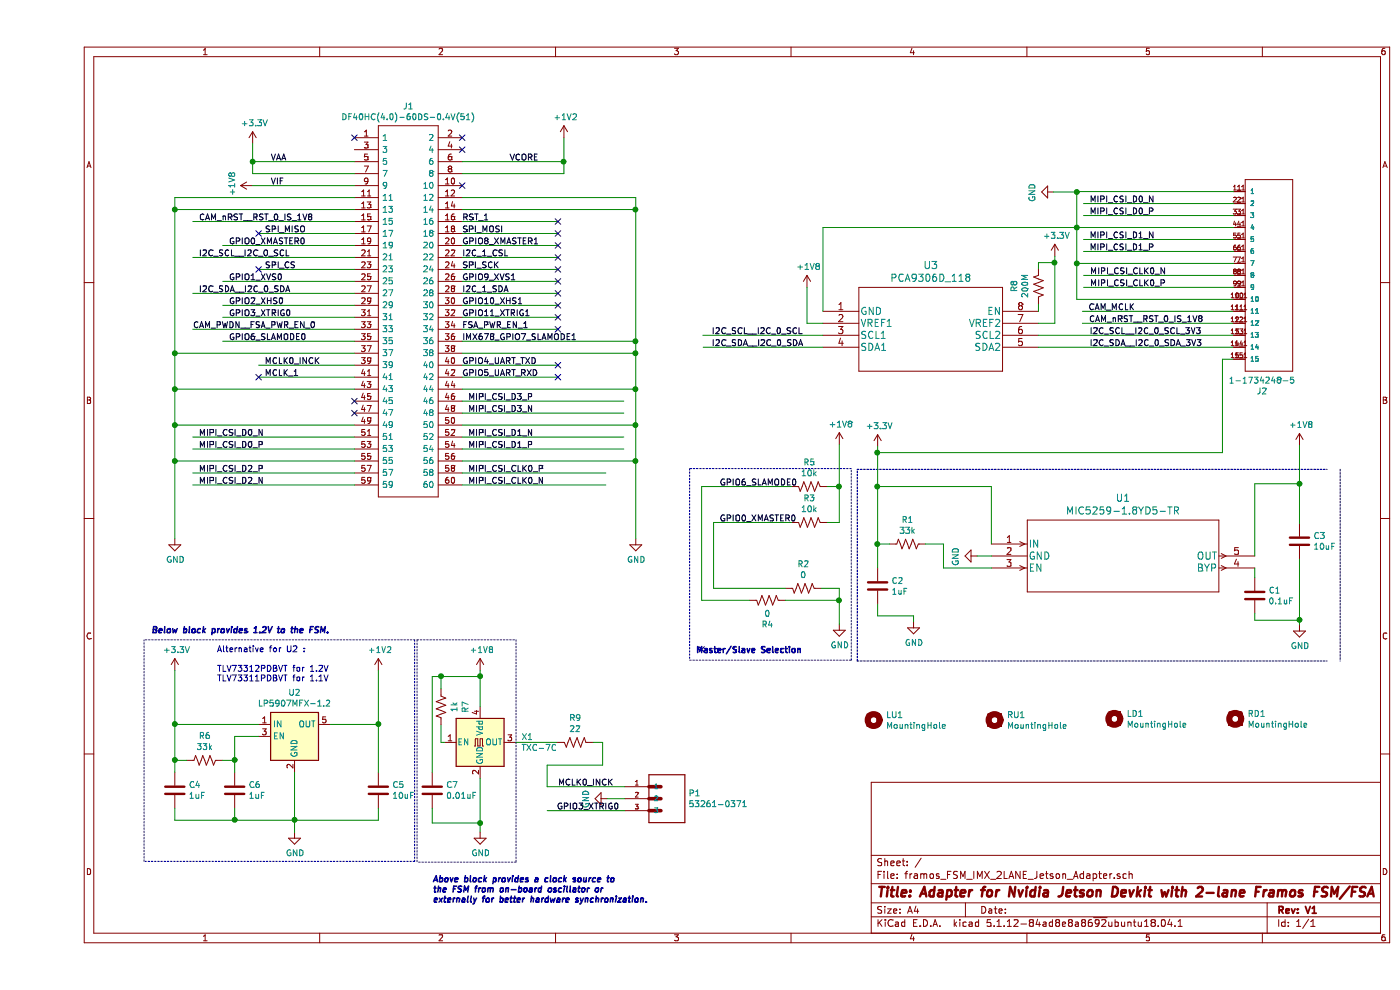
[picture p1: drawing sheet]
EESchema Schematic File Version 4
EELAYER 30 0
EELAYER END
$Descr A4 11693 8268
encoding utf-8
Sheet 1 1
Title "Adapter for Nvidia Jetson Devkit with 2-lane Framos FSM/FSA"
Date ""
Rev "V1"
Comp ""
Comment1 ""
Comment2 ""
Comment3 ""
Comment4 ""
$EndDescr
Text Label 8790 1700 0    50   ~ 0
MIPI_CSI_D0_N
Text Label 8790 1800 0    50   ~ 0
MIPI_CSI_D0_P
Connection ~ 5000 2950
Connection ~ 5000 3550
$Comp
L power:GND #PWR0101
U 1 1
P 8490 1605
F 0 "#PWR0101" H 8490 1355 50  0001 C CNN
F 1 "GND" H 8495 1432 50  0000 C CNN
F 2 "" H 8490 1605 50  0001 C CNN
F 3 "" H 8490 1605 50  0001 C CNN
	1    8490 1605
	0    1    1    0   
$EndComp
$Comp
L power:GND #PWR0103
U 1 1
P 5000 4500
F 0 "#PWR0103" H 5000 4250 50  0001 C CNN
F 1 "GND" H 5005 4327 50  0000 C CNN
F 2 "" H 5000 4500 50  0001 C CNN
F 3 "" H 5000 4500 50  0001 C CNN
	1    5000 4500
	1    0    0    -1  
$EndComp
$Comp
L power:GND #PWR0104
U 1 1
P 1150 4500
F 0 "#PWR0104" H 1150 4250 50  0001 C CNN
F 1 "GND" H 1155 4327 50  0000 C CNN
F 2 "" H 1150 4500 50  0001 C CNN
F 3 "" H 1150 4500 50  0001 C CNN
	1    1150 4500
	1    0    0    -1  
$EndComp
Text Label 8785 2700 0    50   ~ 0
CAM_nRST__RST_0_IS_1V8
Text Label 8780 2600 0    50   ~ 0
CAM_MCLK
Wire Wire Line
	3550 2050 4350 2050
Wire Wire Line
	3550 2250 4350 2250
Wire Wire Line
	3550 1950 4350 1950
Wire Wire Line
	3550 2150 4350 2150
Wire Wire Line
	3550 2550 4350 2550
Wire Wire Line
	3550 2750 4350 2750
Wire Wire Line
	3550 2650 4350 2650
Wire Wire Line
	2650 3150 1850 3150
Wire Wire Line
	1800 1200 1800 1350
Wire Wire Line
	1800 1450 1800 1350
Connection ~ 1800 1350
Wire Wire Line
	3550 1350 4400 1350
Wire Wire Line
	4400 1450 4400 1350
Wire Wire Line
	4400 1450 3550 1450
Wire Wire Line
	1150 1650 1150 1750
Wire Wire Line
	1150 1750 1150 2950
Connection ~ 1150 1750
Connection ~ 1150 2950
Wire Wire Line
	1150 2950 1150 3250
Connection ~ 1150 3250
Wire Wire Line
	1150 3250 1150 3550
Connection ~ 1150 3850
Wire Wire Line
	1150 3850 1150 4500
Connection ~ 1150 3550
Wire Wire Line
	1150 3550 1150 3850
Wire Wire Line
	5000 1650 5000 1750
Connection ~ 5000 1750
Wire Wire Line
	5000 1750 5000 2850
Connection ~ 5000 3250
Wire Wire Line
	5000 3250 5000 3550
Wire Wire Line
	5000 3550 5000 3850
Connection ~ 5000 3850
Wire Wire Line
	3550 2350 4350 2350
Wire Wire Line
	3550 2450 4350 2450
Text Label 1350 1850 0    50   ~ 0
CAM_nRST__RST_0_IS_1V8
Text Label 3550 1850 0    50   ~ 0
RST_1
Text Label 1900 1950 0    50   ~ 0
SPI_MISO
Text Label 3550 1950 0    50   ~ 0
SPI_MOSI
Text Label 1600 2050 0    50   ~ 0
GPIO0_XMASTER0
Text Label 3550 2050 0    50   ~ 0
GPIO8_XMASTER1
Text Label 1350 2150 0    50   ~ 0
I2C_SCL__I2C_0_SCL
Text Label 3550 2150 0    50   ~ 0
I2C_1_CSL
Text Label 1900 2250 0    50   ~ 0
SPI_CS
Text Label 3550 2250 0    50   ~ 0
SPI_SCK
Text Label 1600 2350 0    50   ~ 0
GPIO1_XVS0
Text Label 3550 2350 0    50   ~ 0
GPIO9_XVS1
Text Label 1350 2450 0    50   ~ 0
I2C_SDA__I2C_0_SDA
Text Label 3550 2450 0    50   ~ 0
I2C_1_SDA
Text Label 3550 2550 0    50   ~ 0
GPIO10_XHS1
Text Label 3550 2650 0    50   ~ 0
GPIO11_XTRIG1
Text Label 1300 2750 0    50   ~ 0
CAM_PWDN__FSA_PWR_EN_0
Text Label 3550 2750 0    50   ~ 0
FSA_PWR_EN_1
Text Label 3550 2850 0    50   ~ 0
IMX678_GPIO7_SLAMODE1
Wire Wire Line
	5000 2950 5000 3250
Wire Wire Line
	3550 3050 4350 3050
Wire Wire Line
	3550 3150 4350 3150
Text Label 3550 3150 0    50   ~ 0
GPIO5_UART_RXD
Text Label 3550 3050 0    50   ~ 0
GPIO4_UART_TXD
Text Label 1900 3150 0    50   ~ 0
MCLK_1
Text Label 1350 3650 0    50   ~ 0
MIPI_CSI_D0_N
Text Label 1350 3750 0    50   ~ 0
MIPI_CSI_D0_P
Text Label 3600 3950 0    50   ~ 0
MIPI_CSI_CLK0_P
Text Label 3600 4050 0    50   ~ 0
MIPI_CSI_CLK0_N
NoConn ~ 1850 3150
Wire Wire Line
	1150 1750 2650 1750
Wire Wire Line
	1300 1850 2650 1850
Wire Wire Line
	1150 2950 2650 2950
Wire Wire Line
	1150 3250 2650 3250
Wire Wire Line
	1150 3550 2650 3550
Wire Wire Line
	1150 3850 2650 3850
Wire Wire Line
	1300 3650 2650 3650
Wire Wire Line
	1300 3750 2650 3750
Wire Wire Line
	3550 1850 4350 1850
Wire Wire Line
	8740 1700 9990 1700
Wire Wire Line
	8740 1800 9990 1800
Wire Wire Line
	1300 2750 2650 2750
Wire Wire Line
	1300 2150 2650 2150
Wire Wire Line
	1300 2450 2650 2450
NoConn ~ 4350 1850
NoConn ~ 1850 1950
NoConn ~ 4350 1950
NoConn ~ 4350 2250
NoConn ~ 1850 2250
NoConn ~ 4350 2750
NoConn ~ 4350 2150
NoConn ~ 4350 2450
NoConn ~ 4350 2050
NoConn ~ 4350 2350
NoConn ~ 4350 2550
NoConn ~ 4350 2650
NoConn ~ 4350 3050
NoConn ~ 4350 3150
Wire Wire Line
	2650 2250 1850 2250
Wire Wire Line
	2650 1950 1850 1950
Wire Wire Line
	2650 2350 1550 2350
Text Label 1600 2850 0    50   ~ 0
GPIO6_SLAMODE0
Text Label 1600 2650 0    50   ~ 0
GPIO3_XTRIG0
Text Label 1600 2550 0    50   ~ 0
GPIO2_XHS0
Wire Wire Line
	2650 2550 1550 2550
Wire Wire Line
	2650 2650 1550 2650
Wire Wire Line
	2650 2850 1550 2850
Wire Wire Line
	2650 2050 1550 2050
$Comp
L power:GND #PWR0117
U 1 1
P 2150 6950
F 0 "#PWR0117" H 2150 6700 50  0001 C CNN
F 1 "GND" H 2155 6777 50  0000 C CNN
F 2 "" H 2150 6950 50  0001 C CNN
F 3 "" H 2150 6950 50  0001 C CNN
	1    2150 6950
	1    0    0    -1  
$EndComp
$Comp
L power:+3.3V #PWR0118
U 1 1
P 1150 5600
F 0 "#PWR0118" H 1150 5450 50  0001 C CNN
F 1 "+3.3V" H 1165 5773 50  0000 C CNN
F 2 "" H 1150 5600 50  0001 C CNN
F 3 "" H 1150 5600 50  0001 C CNN
	1    1150 5600
	1    0    0    -1  
$EndComp
$Comp
L Device:R_US R6
U 1 1
P 1400 6350
F 0 "R6" V 1195 6350 50  0000 C CNN
F 1 "33k" V 1286 6350 50  0000 C CNN
F 2 "Resistor_SMD:R_0603_1608Metric" V 1440 6340 50  0001 C CNN
F 3 "~" H 1400 6350 50  0001 C CNN
	1    1400 6350
	0    1    1    0   
$EndComp
$Comp
L Regulator_Linear:LP5907MFX-1.2 U2
U 1 1
P 2150 6150
F 0 "U2" H 2150 6517 50  0000 C CNN
F 1 "LP5907MFX-1.2" H 2150 6426 50  0000 C CNN
F 2 "Package_TO_SOT_SMD:SOT-23-5" H 2150 6500 50  0001 C CNN
F 3 "http://www.ti.com/lit/ds/symlink/lp5907.pdf" H 2150 6650 50  0001 C CNN
	1    2150 6150
	1    0    0    -1  
$EndComp
Wire Wire Line
	1650 6350 1650 6150
Wire Wire Line
	1650 6150 1850 6150
Wire Wire Line
	2150 6450 2150 6850
Wire Wire Line
	1550 6350 1650 6350
Wire Wire Line
	1250 6350 1150 6350
Wire Wire Line
	1850 6050 1150 6050
$Comp
L Device:C C4
U 1 1
P 1150 6600
F 0 "C4" H 1265 6646 50  0000 L CNN
F 1 "1uF" H 1265 6555 50  0000 L CNN
F 2 "Capacitor_SMD:C_0603_1608Metric" H 1188 6450 50  0001 C CNN
F 3 "~" H 1150 6600 50  0001 C CNN
	1    1150 6600
	1    0    0    -1  
$EndComp
Wire Wire Line
	1150 6750 1150 6850
Wire Wire Line
	1150 6350 1150 6450
Connection ~ 1150 6350
Wire Wire Line
	1150 6850 1650 6850
Wire Wire Line
	2150 6850 2150 6950
Connection ~ 2150 6850
$Comp
L Device:C C6
U 1 1
P 1650 6600
F 0 "C6" H 1765 6646 50  0000 L CNN
F 1 "1uF" H 1765 6555 50  0000 L CNN
F 2 "Capacitor_SMD:C_0603_1608Metric" H 1688 6450 50  0001 C CNN
F 3 "~" H 1650 6600 50  0001 C CNN
	1    1650 6600
	1    0    0    -1  
$EndComp
Wire Wire Line
	1650 6450 1650 6350
Connection ~ 1650 6350
Wire Wire Line
	1650 6750 1650 6850
Connection ~ 1650 6850
Wire Wire Line
	1650 6850 2150 6850
$Comp
L Device:C C5
U 1 1
P 2850 6600
F 0 "C5" H 2965 6646 50  0000 L CNN
F 1 "10uF" H 2965 6555 50  0000 L CNN
F 2 "Capacitor_SMD:C_0603_1608Metric" H 2888 6450 50  0001 C CNN
F 3 "~" H 2850 6600 50  0001 C CNN
	1    2850 6600
	1    0    0    -1  
$EndComp
Wire Wire Line
	2850 6750 2850 6850
$Comp
L power:+1V2 #PWR0119
U 1 1
P 2850 5600
F 0 "#PWR0119" H 2850 5450 50  0001 C CNN
F 1 "+1V2" H 2865 5773 50  0000 C CNN
F 2 "" H 2850 5600 50  0001 C CNN
F 3 "" H 2850 5600 50  0001 C CNN
	1    2850 5600
	1    0    0    -1  
$EndComp
Wire Wire Line
	3550 3950 4750 3950
Wire Wire Line
	3550 4050 4750 4050
Wire Wire Line
	3550 3850 5000 3850
Wire Wire Line
	3550 3550 5000 3550
Wire Wire Line
	3550 3250 5000 3250
Wire Wire Line
	3550 2950 5000 2950
Wire Wire Line
	3550 1750 5000 1750
Text Notes 1500 5700 0    50   ~ 0
Alternative for U2 :\n\nTLV73312PDBVT for 1.2V\nTLV73311PDBVT for 1.1V
Text Label 1900 3050 0    50   ~ 0
MCLK0_INCK
Wire Wire Line
	2650 3050 1850 3050
Wire Wire Line
	2450 6050 2850 6050
Wire Wire Line
	2850 6050 2850 6450
Wire Wire Line
	2850 6850 2150 6850
Wire Wire Line
	2650 1450 1800 1450
Wire Wire Line
	1800 1350 2650 1350
$Comp
L power:+3.3V #PWR0121
U 1 1
P 1800 1200
F 0 "#PWR0121" H 1800 1050 50  0001 C CNN
F 1 "+3.3V" H 1815 1373 50  0000 C CNN
F 2 "" H 1800 1200 50  0001 C CNN
F 3 "" H 1800 1200 50  0001 C CNN
	1    1800 1200
	1    0    0    -1  
$EndComp
$Comp
L power:+1V2 #PWR0122
U 1 1
P 4400 1150
F 0 "#PWR0122" H 4400 1000 50  0001 C CNN
F 1 "+1V2" H 4415 1323 50  0000 C CNN
F 2 "" H 4400 1150 50  0001 C CNN
F 3 "" H 4400 1150 50  0001 C CNN
	1    4400 1150
	1    0    0    -1  
$EndComp
Wire Wire Line
	4400 1150 4400 1350
NoConn ~ 3550 1550
Wire Wire Line
	2850 5600 2850 6050
Connection ~ 2850 6050
Wire Wire Line
	1150 6350 1150 6050
Wire Wire Line
	1150 5600 1150 6050
Connection ~ 1150 6050
Wire Notes Line
	895  7195 895  5345
$Comp
L power:GND #PWR0123
U 1 1
P 3700 6950
F 0 "#PWR0123" H 3700 6700 50  0001 C CNN
F 1 "GND" H 3705 6777 50  0000 C CNN
F 2 "" H 3700 6950 50  0001 C CNN
F 3 "" H 3700 6950 50  0001 C CNN
	1    3700 6950
	1    0    0    -1  
$EndComp
Text Notes 950  5300 0    50   Italic 10
Below block provides 1.2V to the FSM.
Text Notes 3300 7550 0    50   Italic 10
Above block provides a clock source to\nthe FSM from on-board oscillator or \nexternally for better hardware synchronization.
$Comp
L power:GND #PWR0124
U 1 1
P 4760 6670
F 0 "#PWR0124" H 4760 6420 50  0001 C CNN
F 1 "GND" H 4765 6497 50  0000 C CNN
F 2 "" H 4760 6670 50  0001 C CNN
F 3 "" H 4760 6670 50  0001 C CNN
	1    4760 6670
	0    1    1    0   
$EndComp
Text Label 4340 6770 0    50   ~ 0
GPIO3_XTRIG0
$Comp
L power:+1V8 #PWR0125
U 1 1
P 3700 5600
F 0 "#PWR0125" H 3700 5450 50  0001 C CNN
F 1 "+1V8" H 3715 5773 50  0000 C CNN
F 2 "" H 3700 5600 50  0001 C CNN
F 3 "" H 3700 5600 50  0001 C CNN
	1    3700 5600
	1    0    0    -1  
$EndComp
Text Label 5700 4065 0    50   ~ 0
GPIO6_SLAMODE0
Wire Wire Line
	5550 5015 5950 5015
Wire Wire Line
	5550 4065 6300 4065
Wire Wire Line
	5550 4065 5550 5015
Wire Wire Line
	5650 4365 6300 4365
Text Label 5700 4365 0    50   ~ 0
GPIO0_XMASTER0
Wire Wire Line
	6700 4365 6600 4365
Wire Wire Line
	6700 4065 6700 4365
Connection ~ 6700 4065
Wire Wire Line
	6700 4065 6600 4065
Wire Wire Line
	6700 3715 6700 4065
Wire Wire Line
	5650 4365 5650 4915
$Comp
L Device:R_US R3
U 1 1
P 6450 4365
F 0 "R3" V 6245 4365 50  0000 C CNN
F 1 "10k" V 6336 4365 50  0000 C CNN
F 2 "Resistor_SMD:R_0603_1608Metric" V 6490 4355 50  0001 C CNN
F 3 "~" H 6450 4365 50  0001 C CNN
	1    6450 4365
	0    -1   1    0   
$EndComp
$Comp
L Device:R_US R5
U 1 1
P 6450 4065
F 0 "R5" V 6245 4065 50  0000 C CNN
F 1 "10k" V 6336 4065 50  0000 C CNN
F 2 "Resistor_SMD:R_0603_1608Metric" V 6490 4055 50  0001 C CNN
F 3 "~" H 6450 4065 50  0001 C CNN
	1    6450 4065
	0    -1   1    0   
$EndComp
Wire Wire Line
	6700 5015 6700 5215
Connection ~ 6700 5015
Wire Wire Line
	6700 4915 6700 5015
Wire Wire Line
	6550 4915 6700 4915
$Comp
L power:+1V8 #PWR0126
U 1 1
P 6700 3715
F 0 "#PWR0126" H 6700 3565 50  0001 C CNN
F 1 "+1V8" H 6715 3888 50  0000 C CNN
F 2 "" H 6700 3715 50  0001 C CNN
F 3 "" H 6700 3715 50  0001 C CNN
	1    6700 3715
	1    0    0    -1  
$EndComp
$Comp
L power:GND #PWR0127
U 1 1
P 6700 5215
F 0 "#PWR0127" H 6700 4965 50  0001 C CNN
F 1 "GND" H 6705 5042 50  0000 C CNN
F 2 "" H 6700 5215 50  0001 C CNN
F 3 "" H 6700 5215 50  0001 C CNN
	1    6700 5215
	1    0    0    -1  
$EndComp
Wire Notes Line
	6800 3915 5450 3915
Wire Notes Line
	5450 3915 5450 5515
Wire Notes Line
	5450 5515 6800 5515
Wire Notes Line
	6800 5515 6800 3915
Text Notes 5500 5465 0    50   ~ 10
Master/Slave Selection
Wire Wire Line
	1150 1650 2650 1650
Wire Wire Line
	3550 1650 5000 1650
Wire Wire Line
	4910 6670 4760 6670
Text Label 4350 6570 0    50   ~ 0
MCLK0_INCK
Wire Wire Line
	3550 3750 4900 3750
Wire Wire Line
	3550 3650 4900 3650
Text Label 3600 3750 0    50   ~ 0
MIPI_CSI_D1_P
Text Label 3600 3650 0    50   ~ 0
MIPI_CSI_D1_N
Text Label 8790 2000 0    50   ~ 0
MIPI_CSI_D1_N
Text Label 8790 2100 0    50   ~ 0
MIPI_CSI_D1_P
Wire Wire Line
	8740 2000 9990 2000
Wire Wire Line
	8740 2100 9990 2100
$Comp
L power:+1V8 #PWR0128
U 1 1
P 1800 1550
F 0 "#PWR0128" H 1800 1400 50  0001 C CNN
F 1 "+1V8" H 1815 1723 50  0000 C CNN
F 2 "" H 1800 1550 50  0001 C CNN
F 3 "" H 1800 1550 50  0001 C CNN
	1    1800 1550
	0    -1   -1   0   
$EndComp
Wire Wire Line
	1800 1550 2650 1550
Text Label 1950 1550 0    50   ~ 0
VIF
Wire Wire Line
	3550 2850 5000 2850
Connection ~ 5000 2850
Wire Wire Line
	5000 2850 5000 2950
NoConn ~ 2650 3350
NoConn ~ 2650 3450
Wire Wire Line
	3550 3350 4900 3350
Wire Wire Line
	3550 3450 4900 3450
Text Label 3600 3350 0    50   ~ 0
MIPI_CSI_D3_P
Text Label 3600 3450 0    50   ~ 0
MIPI_CSI_D3_N
Wire Wire Line
	2650 3950 1300 3950
Wire Wire Line
	2650 4050 1300 4050
Text Label 1350 3950 0    50   ~ 0
MIPI_CSI_D2_P
Text Label 1350 4050 0    50   ~ 0
MIPI_CSI_D2_N
$Comp
L Device:C C7
U 1 1
P 3300 6600
F 0 "C7" H 3415 6646 50  0000 L CNN
F 1 "0.01uF" H 3415 6555 50  0000 L CNN
F 2 "Capacitor_SMD:C_0603_1608Metric" H 3338 6450 50  0001 C CNN
F 3 "~" H 3300 6600 50  0001 C CNN
	1    3300 6600
	1    0    0    -1  
$EndComp
Wire Notes Line
	3155 7195 905  7195
Wire Notes Line
	3155 5345 3155 7195
Wire Notes Line
	905  5345 3155 5345
$Comp
L Oscillator:TXC-7C X1
U 1 1
P 3700 6200
F 0 "X1" H 4044 6246 50  0000 L CNN
F 1 "TXC-7C" H 4044 6155 50  0000 L CNN
F 2 "Oscillator:Oscillator_SMD_TXC_7C-4Pin_5.0x3.2mm" H 4400 5850 50  0001 C CNN
F 3 "http://www.txccorp.com/download/products/osc/7C_o.pdf" H 3600 6200 50  0001 C CNN
	1    3700 6200
	1    0    0    -1  
$EndComp
Wire Wire Line
	3300 6450 3300 5650
Wire Wire Line
	3700 5600 3700 5650
Connection ~ 3700 5650
Wire Wire Line
	3700 5650 3700 5900
Wire Wire Line
	3300 5650 3375 5650
$Comp
L Device:R_US R7
U 1 1
P 3375 5905
F 0 "R7" V 3170 5905 50  0000 C CNN
F 1 "1k" V 3261 5905 50  0000 C CNN
F 2 "Resistor_SMD:R_0603_1608Metric" V 3415 5895 50  0001 C CNN
F 3 "~" H 3375 5905 50  0001 C CNN
	1    3375 5905
	-1   0    0    1   
$EndComp
Wire Wire Line
	3375 6055 3375 6200
Wire Wire Line
	3375 6200 3400 6200
Wire Wire Line
	3375 5755 3375 5650
Connection ~ 3375 5650
Wire Wire Line
	3375 5650 3700 5650
Wire Wire Line
	3700 6500 3700 6875
Wire Wire Line
	3300 6750 3300 6875
Wire Wire Line
	3300 6875 3700 6875
Connection ~ 3700 6875
Wire Wire Line
	3700 6875 3700 6950
Wire Notes Line
	4000 7200 3175 7200
Wire Notes Line
	3175 5345 3175 7200
$Comp
L Device:R_US R4
U 1 1
P 6100 5015
F 0 "R4" V 5895 5015 50  0000 C CNN
F 1 "0" V 5986 5015 50  0000 C CNN
F 2 "Resistor_SMD:R_0603_1608Metric" V 6140 5005 50  0001 C CNN
F 3 "~" H 6100 5015 50  0001 C CNN
	1    6100 5015
	0    1    -1   0   
$EndComp
$Comp
L Device:R_US R2
U 1 1
P 6400 4915
F 0 "R2" V 6195 4915 50  0000 C CNN
F 1 "0" V 6286 4915 50  0000 C CNN
F 2 "Resistor_SMD:R_0603_1608Metric" V 6440 4905 50  0001 C CNN
F 3 "~" H 6400 4915 50  0001 C CNN
	1    6400 4915
	0    -1   1    0   
$EndComp
Wire Wire Line
	5650 4915 6250 4915
Wire Wire Line
	6250 5015 6700 5015
$Comp
L Mechanical:MountingHole LU1
U 1 1
P 6990 6015
F 0 "LU1" H 7090 6061 50  0000 L CNN
F 1 "MountingHole" H 7090 5970 50  0000 L CNN
F 2 "MountingHole:MountingHole_2.2mm_M2_ISO14580_Pad" H 6990 6015 50  0001 C CNN
F 3 "~" H 6990 6015 50  0001 C CNN
	1    6990 6015
	1    0    0    -1  
$EndComp
$Comp
L Mechanical:MountingHole RU1
U 1 1
P 8000 6015
F 0 "RU1" H 8100 6061 50  0000 L CNN
F 1 "MountingHole" H 8100 5970 50  0000 L CNN
F 2 "MountingHole:MountingHole_2.2mm_M2_ISO14580_Pad" H 8000 6015 50  0001 C CNN
F 3 "~" H 8000 6015 50  0001 C CNN
	1    8000 6015
	1    0    0    -1  
$EndComp
$Comp
L Mechanical:MountingHole LD1
U 1 1
P 9000 6005
F 0 "LD1" H 9100 6051 50  0000 L CNN
F 1 "MountingHole" H 9100 5960 50  0000 L CNN
F 2 "MountingHole:MountingHole_2.2mm_M2_ISO14580_Pad" H 9000 6005 50  0001 C CNN
F 3 "~" H 9000 6005 50  0001 C CNN
	1    9000 6005
	1    0    0    -1  
$EndComp
$Comp
L Mechanical:MountingHole RD1
U 1 1
P 10010 6005
F 0 "RD1" H 10110 6051 50  0000 L CNN
F 1 "MountingHole" H 10110 5960 50  0000 L CNN
F 2 "MountingHole:MountingHole_2.2mm_M2_ISO14580_Pad" H 10010 6005 50  0001 C CNN
F 3 "~" H 10010 6005 50  0001 C CNN
	1    10010 6005
	1    0    0    -1  
$EndComp
$Comp
L 1-1734248-5:1-1734248-5 J2
U 1 1
P 10290 2300
F 0 "J2" H 10232 1334 50  0000 C CNN
F 1 "1-1734248-5" H 10232 1425 50  0000 C CNN
F 2 "footprints:TE_1-1734248-5" H 10290 2300 50  0001 L BNN
F 3 "1-1734248-5" H 10290 2300 50  0001 L BNN
F 4 "https://www.te.com/usa-en/product-1-1734248-5.html?te_bu=Cor&te_type=disp&te_campaign=seda_glo_cor-seda-global-disp-prtnr-fy19-seda-model-bom-cta_sma-317_1&elqCampaignId=32493" H 10290 2300 50  0001 L BNN "Field4"
	1    10290 2300
	1    0    0    -1  
$EndComp
Wire Wire Line
	9990 1600 8685 1600
Wire Wire Line
	9990 1900 8685 1900
Wire Wire Line
	8685 1600 8685 1605
Connection ~ 8685 1900
Wire Wire Line
	8685 1900 8685 2200
Wire Wire Line
	9990 2200 8685 2200
Connection ~ 8685 2200
Wire Wire Line
	8685 2200 8685 2500
Wire Wire Line
	9990 2500 8685 2500
Text Label 8795 2400 0    50   ~ 0
MIPI_CSI_CLK0_P
Text Label 8795 2300 0    50   ~ 0
MIPI_CSI_CLK0_N
Wire Wire Line
	9990 2300 8740 2300
Wire Wire Line
	9990 2400 8740 2400
Wire Wire Line
	9990 2600 8730 2600
Wire Wire Line
	9990 2700 8730 2700
Wire Wire Line
	8685 1605 8490 1605
Connection ~ 8685 1605
Wire Wire Line
	8685 1605 8685 1900
Wire Wire Line
	4260 6770 4910 6770
$Comp
L DF40HC_4.0_-60DS-0.4V_51_:DF40HC_4.0_-60DS-0.4V_51_ J1
U 1 1
P 2650 1150
F 0 "J1" H 3100 1415 50  0000 C CNN
F 1 "DF40HC(4.0)-60DS-0.4V(51)" H 3100 1324 50  0000 C CNN
F 2 "DF40HC_4.0_-60DS-0:DF40HC4060DS04V51" H 3400 1250 50  0001 L CNN
F 3 "https://www.hirose.com/product/en/products/DF40/DF40HC%284.0%29-60DS-0.4V%2851%29/" H 3400 1150 50  0001 L CNN
F 4 "HIROSE(HRS) - DF40HC(4.0)-60DS-0.4V(51) - CONNECTOR, STACKING, RCPT, 60POS, 2ROW" H 3400 1050 50  0001 L CNN "Description"
F 5 "4.05" H 3400 950 50  0001 L CNN "Height"
F 6 "Hirose" H 3400 850 50  0001 L CNN "Manufacturer_Name"
F 7 "DF40HC(4.0)-60DS-0.4V(51)" H 3400 750 50  0001 L CNN "Manufacturer_Part_Number"
F 8 "DF40HC(4.0)-60DS-0.4V(51)" H 3400 650 50  0001 L CNN "Arrow Part Number"
F 9 "" H 3400 550 50  0001 L CNN "Arrow Price/Stock"
F 10 "798-DF4HC4060DS04V51" H 3400 450 50  0001 L CNN "Mouser Part Number"
F 11 "https://www.mouser.co.uk/ProductDetail/Hirose-Connector/DF40HC40-60DS-04V51?qs=tTj%252BmQ3KZwaX4XEhNHDCqg%3D%3D" H 3400 350 50  0001 L CNN "Mouser Price/Stock"
	1    2650 1150
	1    0    0    -1  
$EndComp
Connection ~ 4400 1350
Text Label 8790 2900 0    50   ~ 0
I2C_SDA__I2C_0_SDA_3V3
Text Label 8790 2800 0    50   ~ 0
I2C_SCL__I2C_0_SCL_3V3
Wire Wire Line
	8500 2195 8500 2700
Connection ~ 8500 2195
Wire Wire Line
	8365 2195 8500 2195
Wire Wire Line
	8365 2240 8365 2195
Wire Wire Line
	8500 2140 8500 2195
Wire Wire Line
	8365 2540 8365 2600
$Comp
L Device:R_US R8
U 1 1
P 8365 2390
F 0 "R8" V 8160 2390 50  0000 C CNN
F 1 "200M" V 8251 2390 50  0000 C CNN
F 2 "Resistor_SMD:R_0603_1608Metric" V 8405 2380 50  0001 C CNN
F 3 "~" H 8365 2390 50  0001 C CNN
	1    8365 2390
	1    0    0    1   
$EndComp
$Comp
L power:+3.3V #PWR0105
U 1 1
P 8500 2140
F 0 "#PWR0105" H 8500 1990 50  0001 C CNN
F 1 "+3.3V" H 8515 2313 50  0000 C CNN
F 2 "" H 8500 2140 50  0001 C CNN
F 3 "" H 8500 2140 50  0001 C CNN
	1    8500 2140
	1    0    0    -1  
$EndComp
$Comp
L power:+1V8 #PWR0109
U 1 1
P 6430 2400
F 0 "#PWR0109" H 6430 2250 50  0001 C CNN
F 1 "+1V8" H 6445 2573 50  0000 C CNN
F 2 "" H 6430 2400 50  0001 C CNN
F 3 "" H 6430 2400 50  0001 C CNN
	1    6430 2400
	1    0    0    -1  
$EndComp
Text Label 5635 2800 0    50   ~ 0
I2C_SCL__I2C_0_SCL
Wire Wire Line
	6565 2800 5560 2800
Wire Wire Line
	6565 2900 5565 2900
Text Label 5635 2900 0    50   ~ 0
I2C_SDA__I2C_0_SDA
Wire Wire Line
	6565 2700 6430 2700
Wire Wire Line
	6430 2400 6430 2700
Wire Wire Line
	8365 2700 8500 2700
Wire Wire Line
	8365 2800 9990 2800
Wire Wire Line
	8365 2900 9990 2900
$Comp
L PCA9306D:PCA9306D_118 U3
U 1 1
P 6565 2600
F 0 "U3" H 7465 2987 60  0000 C CNN
F 1 "PCA9306D_118" H 7465 2881 60  0000 C CNN
F 2 "footprints:PCA9306D" H 7465 2840 60  0001 C CNN
F 3 "" H 6565 2600 60  0000 C CNN
	1    6565 2600
	1    0    0    -1  
$EndComp
Wire Wire Line
	6565 2600 6565 1900
Wire Wire Line
	6565 1900 8685 1900
Text Label 3945 1350 0    50   ~ 0
VCORE
Text Label 1950 1350 0    50   ~ 0
VAA
NoConn ~ 2650 1150
NoConn ~ 3550 1150
NoConn ~ 3550 1250
Wire Wire Line
	7570 4745 7570 4545
Wire Wire Line
	7420 4545 7570 4545
Wire Wire Line
	7020 4545 7020 4745
Wire Wire Line
	7120 4545 7020 4545
Connection ~ 7020 4545
Wire Notes Line width 10
	10885 3920 10885 5520
$Comp
L Device:C C3
U 1 1
P 10545 4520
F 0 "C3" H 10660 4566 50  0000 L CNN
F 1 "10uF" H 10660 4475 50  0000 L CNN
F 2 "Capacitor_SMD:C_0603_1608Metric" H 10583 4370 50  0001 C CNN
F 3 "~" H 10545 4520 50  0001 C CNN
	1    10545 4520
	1    0    0    -1  
$EndComp
Wire Wire Line
	7020 5145 7320 5145
Wire Wire Line
	7320 5145 7320 5195
Wire Wire Line
	7020 5045 7020 5145
$Comp
L Device:C C1
U 1 1
P 10170 4975
F 0 "C1" H 10285 5021 50  0000 L CNN
F 1 "0.1uF" H 10285 4930 50  0000 L CNN
F 2 "Capacitor_SMD:C_0603_1608Metric" H 10208 4825 50  0001 C CNN
F 3 "~" H 10170 4975 50  0001 C CNN
	1    10170 4975
	1    0    0    -1  
$EndComp
$Comp
L Device:C C2
U 1 1
P 7020 4895
F 0 "C2" H 7135 4941 50  0000 L CNN
F 1 "1uF" H 7135 4850 50  0000 L CNN
F 2 "Capacitor_SMD:C_0603_1608Metric" H 7058 4745 50  0001 C CNN
F 3 "~" H 7020 4895 50  0001 C CNN
	1    7020 4895
	1    0    0    -1  
$EndComp
$Comp
L power:GND #PWR0115
U 1 1
P 7320 5195
F 0 "#PWR0115" H 7320 4945 50  0001 C CNN
F 1 "GND" H 7325 5022 50  0000 C CNN
F 2 "" H 7320 5195 50  0001 C CNN
F 3 "" H 7320 5195 50  0001 C CNN
	1    7320 5195
	1    0    0    -1  
$EndComp
$Comp
L Device:R_US R1
U 1 1
P 7270 4545
F 0 "R1" V 7065 4545 50  0000 C CNN
F 1 "33k" V 7156 4545 50  0000 C CNN
F 2 "Resistor_SMD:R_0603_1608Metric" V 7310 4535 50  0001 C CNN
F 3 "~" H 7270 4545 50  0001 C CNN
	1    7270 4545
	0    1    1    0   
$EndComp
$Comp
L power:GND #PWR0113
U 1 1
P 10545 5220
F 0 "#PWR0113" H 10545 4970 50  0001 C CNN
F 1 "GND" H 10550 5047 50  0000 C CNN
F 2 "" H 10545 5220 50  0001 C CNN
F 3 "" H 10545 5220 50  0001 C CNN
	1    10545 5220
	1    0    0    -1  
$EndComp
Wire Wire Line
	7970 4545 7970 4065
Wire Wire Line
	7570 4745 7970 4745
$Comp
L power:GND #PWR0102
U 1 1
P 7850 4645
F 0 "#PWR0102" H 7850 4395 50  0001 C CNN
F 1 "GND" H 7855 4472 50  0000 C CNN
F 2 "" H 7850 4645 50  0001 C CNN
F 3 "" H 7850 4645 50  0001 C CNN
	1    7850 4645
	0    1    1    0   
$EndComp
Wire Wire Line
	7970 4645 7850 4645
Wire Notes Line width 10
	6850 5520 6850 3920
Wire Notes Line width 10
	6850 3920 10775 3920
Wire Notes Line width 10
	6850 5520 10775 5520
$Comp
L power:+3.3V #PWR0106
U 1 1
P 7020 3730
F 0 "#PWR0106" H 7020 3580 50  0001 C CNN
F 1 "+3.3V" H 7035 3903 50  0000 C CNN
F 2 "" H 7020 3730 50  0001 C CNN
F 3 "" H 7020 3730 50  0001 C CNN
	1    7020 3730
	1    0    0    -1  
$EndComp
$Comp
L power:+1V8 #PWR0107
U 1 1
P 10545 3720
F 0 "#PWR0107" H 10545 3570 50  0001 C CNN
F 1 "+1V8" H 10560 3893 50  0000 C CNN
F 2 "" H 10545 3720 50  0001 C CNN
F 3 "" H 10545 3720 50  0001 C CNN
	1    10545 3720
	1    0    0    -1  
$EndComp
Wire Wire Line
	7020 4065 7970 4065
Connection ~ 7020 4065
Wire Wire Line
	7020 4065 7020 4545
Wire Wire Line
	10170 4040 10170 4645
Connection ~ 10545 4040
Wire Wire Line
	10545 4040 10545 4370
Wire Wire Line
	10545 3720 10545 4040
Wire Wire Line
	4260 6570 4910 6570
NoConn ~ 5550 5425
$Comp
L Device:R_US R9
U 1 1
P 4495 6200
F 0 "R9" V 4290 6200 50  0000 C CNN
F 1 "22" V 4381 6200 50  0000 C CNN
F 2 "Resistor_SMD:R_0603_1608Metric" V 4535 6190 50  0001 C CNN
F 3 "~" H 4495 6200 50  0001 C CNN
	1    4495 6200
	0    -1   1    0   
$EndComp
Wire Wire Line
	5000 3850 5000 4500
Wire Wire Line
	4000 6200 4345 6200
Wire Wire Line
	4645 6200 4725 6200
Wire Wire Line
	4725 6200 4725 6390
Wire Wire Line
	4725 6390 4260 6390
Wire Wire Line
	4260 6390 4260 6570
Wire Notes Line
	3175 5345 4000 5345
Wire Notes Line
	4000 5345 4000 7200
Wire Wire Line
	10545 4670 10545 5180
Wire Wire Line
	10170 4040 10545 4040
Wire Wire Line
	10170 4745 10170 4825
Wire Wire Line
	10545 5180 10170 5180
Wire Wire Line
	10170 5180 10170 5125
Connection ~ 10545 5180
Wire Wire Line
	10545 5180 10545 5220
$Comp
L 53261-0371:53261-0371 P1
U 1 1
P 5110 6670
F 0 "P1" H 5440 6716 50  0000 L CNN
F 1 "53261-0371" H 5440 6625 50  0000 L CNN
F 2 "footprints:MOLEX_53261-0371" H 5110 6670 50  0001 L BNN
F 3 "" H 5110 6670 50  0001 L BNN
F 4 "MOLEX" H 5110 6670 50  0001 L BNN "MANUFACTURER"
	1    5110 6670
	1    0    0    -1  
$EndComp
$Comp
L MIC5259-x.xBD5:MIC5259-2.8YD5-TR U1
U 1 1
P 7970 4545
F 0 "U1" H 9070 4933 60  0000 C CNN
F 1 "MIC5259-1.8YD5-TR" H 9070 4827 60  0000 C CNN
F 2 "footprints:MIC5259-2.8YD5-TR" H 9070 4785 60  0001 C CNN
F 3 "" H 7970 4545 60  0000 C CNN
	1    7970 4545
	1    0    0    -1  
$EndComp
Wire Wire Line
	7020 3780 9900 3780
Wire Wire Line
	9900 3780 9900 3000
Wire Wire Line
	9900 3000 9990 3000
Wire Wire Line
	7020 3730 7020 3780
Wire Wire Line
	7020 3780 7020 4065
Connection ~ 7020 3780
$EndSCHEMATC
